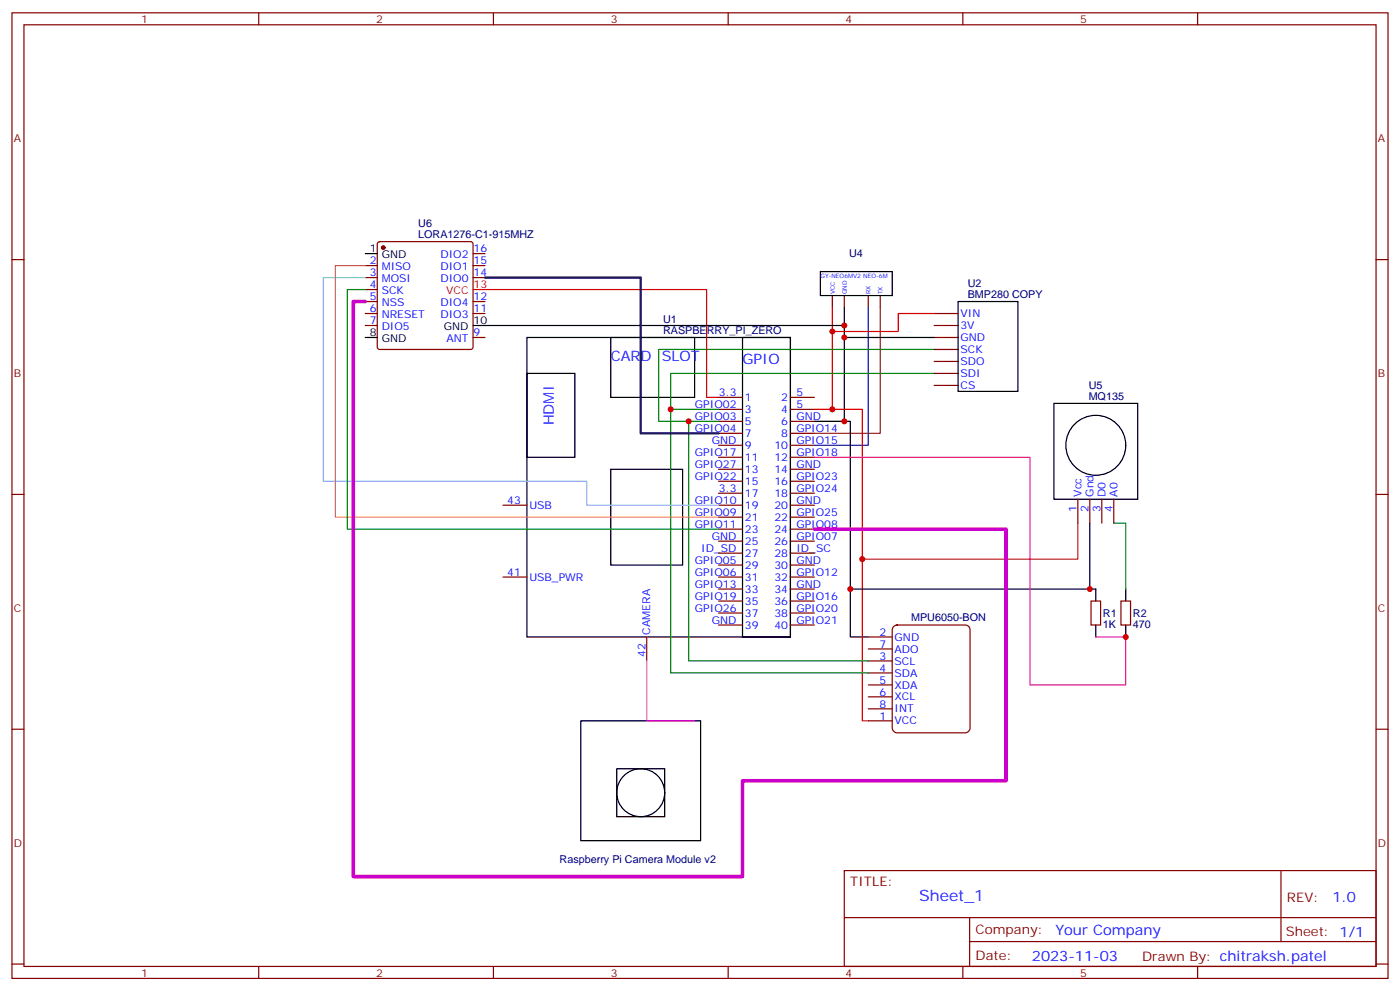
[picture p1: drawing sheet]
<svg xmlns="http://www.w3.org/2000/svg" width="412mm" height="292mm" viewBox="0 0 412 292" stroke-linecap="round" stroke-linejoin="round" font-family="sans-serif">
<g fill="none" stroke="#870000" stroke-width=".35">
<path d="M3.5 3.8h405.4v284.3h-405.4zM7.1 7.3h398.2v277.3h-398.2zM76.2 3.8v3.5M145.3 3.8v3.5M214.5 3.8v3.5M283.6 3.8v3.5M352.8 3.8v3.5M3.5 76.4h3.6M405.3 76.4h3.6M211.7 117h7M232.8 117h7.1M211.7 120.5h7"/>
<path d="M211.7 124.1h7M211.7 127.6h7M211.7 131.1h7M211.7 134.7h7M211.7 138.2h7M232.8 120.5h7.1M232.8 124.1h7.1M232.8 127.6h7.1M232.8 131.1h7.1M232.8 134.7h7.1M232.8 138.2h7.1M3.5 145.6h3.6"/>
<path d="M148.2 148.8h7M211.7 148.8h7M211.7 141.7h7M211.7 145.2h7M211.7 152.3h7M211.7 155.8h7M211.7 159.3h7M232.8 148.8h7.1M232.8 141.7h7.1M232.8 145.2h7.1M232.8 152.3h7.1M232.8 155.8h7.1"/>
<path d="M232.8 159.3h7.1M405.3 145.6h3.6M148.2 169.9h7M211.7 169.9h7M211.7 162.9h7M211.7 166.4h7M211.7 173.5h7M211.7 177h7M232.8 169.9h7.1M232.8 162.9h7.1M232.8 166.4h7.1M232.8 173.5h7.1"/>
<path d="M232.8 177h7.1M190.5 187.6v7M211.7 180.5h7M211.7 184h7M232.8 180.5h7.1M232.8 184h7.1M3.5 214.7h3.6M405.3 214.7h3.6M248.7 256.4h156.6v28.2h-156.6zM377.3 256.4v20.9M248.7 270.2h156.5M285.6 277.3h119.6"/>
<path d="M285.6 270.2v14.1M3.5 283.9h3.6M76.2 284.6v3.5M145.3 284.6v3.5M214.5 284.6v3.5M283.6 284.6v3.5M352.8 284.6v3.5M405.3 283.9h3.6"/>
</g>
<path d="M155.2 99.4h77.6v88.2h-77.6zM179.9 99.4h24.7v17.6h-24.7zM218.7 99.4h14.1v88.2h-14.1zM155.2 110h14.1v24.7h-14.1zM179.9 138.2h21.2v28.2h-21.2z" fill="none" stroke="#000" stroke-width=".35"/>
<path d="M263.1 184.6l1.1-.6h20.1a1.41 1.41 0 0 1 1.5 1.5v28.9a1.51 1.51 0 0 1-1.5 1.4h-20.1a1.51 1.51 0 0 1-1.4-1.4v-28.9z" fill="#fff" stroke="#800000" stroke-width=".35"/>
<g fill="none" stroke="#870000" stroke-width=".35">
<path d="M107.6 78.2h3.5M111.4 71.4l.4-.2h26.8l.5 .2 .2 .5v30.3l-.2 .5-.5 .2h-26.8l-.5-.2-.2-.5v-30.3zM139.3 78.2h3.6M139.3 74.7h3.6M107.6 95.8h3.5M107.6 92.3h3.5M107.6 81.7h3.5M107.6 85.3h3.5M107.6 88.8h3.5M139.3 99.4h3.6M139.3 92.3h3.6M139.3 81.7h3.6"/>
<path d="M139.3 88.8h3.6M245.2 87v3.6M248.7 87v3.6M255.8 87v3.6M259.3 87v3.6M275.2 95.8h7M275.2 99.4h7M275.2 92.3h7M275.2 113.5h7M275.2 110h7M275.2 106.4h7M275.2 102.9h7"/>
<path d="M317.5 147v7.1M321 147v7.1M324.6 147v7.1M328.1 147v7.1M321.4 177h2.8v7h-2.8zM330.2 177h2.8v7h-2.8zM255.8 187.6h7M255.8 194.6h7M255.8 198.2h7M255.8 191.1h7M255.8 212.3h7M255.8 201.7h7"/>
<path d="M255.8 205.2h7M255.8 208.7h7"/>
</g>
<g fill="none" stroke="#000" stroke-width=".35">
<path d="M107.6 74.7h3.5M241.7 80h21.1v7h-21.1zM107.6 99.4h3.5M139.3 95.8h109.4M248.7 90.6v33.5h-8.8M248.7 99.4h26.5M282.2 88.8h17.7v26.5h-17.7zM310.4 118.8h24.7v28.2h-24.7zM248.7 124.1h1.8v63.5h5.3M321 154.1v19.4h1.8v3.5M250.5 173.5h70.5M331.6 173.5v3.5"/>
<path d="M322.8 184v3.6M331.6 184v3.6M171.1 212.3h35.3v35.2h-35.3zM181.7 226.4h14.1v14.1h-14.1z"/>
<circle cx="322.8" cy="131.1" r="8.8"/>
<circle cx="188.7" cy="233.4" r="7.1"/>
</g>
<path d="M259.3 90.6v37h-19.4" fill="none" stroke="#930" stroke-width=".35"/>
<path d="M255.8 90.6v40.5h-15.9" fill="none" stroke="#00c" stroke-width=".35"/>
<path d="M139.3 85.3h3.6M245.2 90.6v29.9h-5.3M275.2 92.3h-10.6v5.3h-19.4M245.2 120.5h8.8v91.8h1.8M317.5 154.1v10.5h-63.5" fill="none" stroke="#f00" stroke-width=".35"/>
<path d="M107.6 85.3h-5.3v70.5h109.4M275.2 102.9h-81.2v21.2h8.8M275.2 110h-77.6v10.5M211.7 120.5h-14.1v77.7h58.2M211.7 124.1h-8.9v70.5h53M328.1 154.1h3.5v19.4" fill="none" stroke="#008700" stroke-width=".35"/>
<path d="M239.9 134.7h63.5v67h28.2v-14.1h-8.8" fill="none" stroke="#f09" stroke-width=".35"/>
<path d="M190.5 194.6v17.7h14.1" fill="none" stroke="#f3f" stroke-width=".35"/>
<circle cx="112.9" cy="72.9" r=".53" fill="#870000" stroke="#870000" stroke-width=".35"/>
<path d="M142.9 85.3h65.2v31.7h3.6" fill="none" stroke="#c00" stroke-width=".35"/>
<path d="M107.6 81.7h-12.4v60h77.7v7.1h38.8" fill="none" stroke="#6cf" stroke-width=".35"/>
<path d="M107.6 78.2h-8.8v74.1h112.9" fill="none" stroke="#f93" stroke-width=".35"/>
<path d="M107.6 88.8h-3.5v169.3h114.6v-28.2h77.6v-74.1h-56.4" fill="none" stroke="#c0c" stroke-width="1.1"/>
<path d="M142.9 81.7h45.8v45.9h23" fill="none" stroke="#306" stroke-width=".71"/>
<g fill="#c00">
<circle cx="248.7" cy="124.1" r=".88"/>
<circle cx="245.2" cy="120.5" r=".88"/>
<circle cx="245.2" cy="97.6" r=".88"/>
<circle cx="248.7" cy="99.4" r=".88"/>
<circle cx="202.8" cy="124.1" r=".88"/>
<circle cx="197.6" cy="120.5" r=".88"/>
<circle cx="250.5" cy="173.5" r=".88"/>
<circle cx="321" cy="173.5" r=".88"/>
<circle cx="331.6" cy="187.6" r=".88"/>
<circle cx="254" cy="164.6" r=".88"/>
<circle cx="248.7" cy="95.8" r=".88"/>
</g>
<text font-size="4.6" fill="#00f" x="270.8" y="265.4">Sheet_1</text>
<g font-size="4.2" fill="#00f">
<text x="179.9" y="106.4">CARD</text>
<text x="194.9" y="106.4">SLOT</text>
<text x="218.7" y="107.3">GPIO</text>
<text x="163.1" y="125.3" transform="rotate(-90 163.1 125.3)">HDMI</text>
<text x="392.5" y="265.6">1.0</text>
<text x="310.9" y="275.2">Your Company</text>
<text x="304" y="283">2023-11-03</text>
</g>
<g font-size="3.9" fill="#800">
<text x="250.5" y="260.9">TITLE:</text>
<text x="379.1" y="265.6">REV:</text>
<text x="287.4" y="275.1">Company:</text>
<text x="378.7" y="275.8">Sheet: 1/1</text>
<text x="287.4" y="282.8">Date:</text>
<text x="336.4" y="282.9">Drawn By: chitraksh.patel</text>
</g>
<g font-size="3.2" fill="#800">
<text x="41.6" y="6.8">1</text>
<text x="110.8" y="6.8">2</text>
<text x="179.9" y="6.8">3</text>
<text x="249.1" y="6.8">4</text>
<text x="318.2" y="6.8">5</text>
<text x="4.1" y="41.9">A</text>
<text x="405.9" y="41.9">A</text>
<text x="4.1" y="111">B</text>
<text x="405.9" y="111">B</text>
<text x="4.1" y="180.2">C</text>
<text x="405.9" y="180.2">C</text>
<text x="4.1" y="249.3">D</text>
<text x="405.9" y="249.3">D</text>
<text x="41.6" y="287.6">1</text>
<text x="110.8" y="287.6">2</text>
<text x="179.9" y="287.6">3</text>
<text x="249.1" y="287.6">4</text>
<text x="318.2" y="287.6">5</text>
</g>
<g font-size="3.2" fill="#000080">
<text x="123.2" y="70">LORA1276-C1-915MHZ</text>
<text x="123.2" y="67">U6</text>
<text x="250.1" y="75.8">U4</text>
<text x="285.1" y="87.7">BMP280 COPY</text>
<text x="285.1" y="84.6">U2</text>
<text x="195.3" y="95.1">U1</text>
<text x="195.3" y="98.3">RASPBERRY_PI_ZERO</text>
<text x="320.7" y="117.7">MQ135</text>
<text x="320.7" y="114.6">U5</text>
<text x="268.4" y="183">MPU6050-BON</text>
<text x="324.9" y="184.8">1K</text>
<text x="324.9" y="181.7">R1</text>
<text x="333.7" y="184.8">470</text>
<text x="333.7" y="181.7">R2</text>
<text x="164.9" y="254">Raspberry Pi Camera Module v2</text>
</g>
<g font-size="3.2">
<text x="108.9" y="74.3">1</text>
<text x="112.4" y="76.1">GND</text>
<text x="139.5" y="95.5">10</text>
<text x="108.9" y="99">8</text>
<text x="112.4" y="100.8">GND</text>
<text x="130.8" y="97.3">GND</text>
</g>
<g font-size="3.2" fill="#00f">
<text x="108.9" y="77.9">2</text>
<text x="129.7" y="76.1">DIO2</text>
<text x="139.5" y="77.9">15</text>
<text x="139.5" y="74.3">16</text>
<text x="108.9" y="81.4">3</text>
<text x="112.4" y="79.6">MISO</text>
<text x="112.4" y="83.1">MOSI</text>
<text x="129.7" y="83.1">DIO0</text>
<text x="129.7" y="79.6">DIO1</text>
<text x="139.5" y="81.4">14</text>
<text x="108.9" y="84.9">4</text>
<text x="108.9" y="88.4">5</text>
<text x="112.4" y="86.7">SCK</text>
<text x="139.5" y="88.4">12</text>
<text x="108.9" y="92">6</text>
<text x="108.9" y="95.5">7</text>
<text x="112.4" y="90.2">NSS</text>
<text x="112.4" y="93.7">NRESET</text>
<text x="129.7" y="93.7">DIO3</text>
<text x="129.7" y="90.2">DIO4</text>
<text x="139.5" y="92">11</text>
<text x="282.9" y="93.4">VIN</text>
<text x="112.4" y="97.3">DIO5</text>
<text x="131.5" y="100.8">ANT</text>
<text x="139.5" y="99">9</text>
<text x="282.9" y="96.9">3V</text>
<text x="282.9" y="100.4">GND</text>
<text x="282.9" y="107.5">SDO</text>
<text x="282.9" y="104">SCK</text>
<text x="282.9" y="111">SDI</text>
<text x="211.8" y="116.7">3.3</text>
<text x="219.4" y="118.1">1</text>
<text x="230.1" y="118.1">2</text>
<text x="234.6" y="116.7">5</text>
<text x="282.9" y="114.5">CS</text>
<text x="204.7" y="120.2">GPIO02</text>
<text x="204.7" y="123.7">GPIO03</text>
<text x="219.4" y="121.6">3</text>
<text x="219.4" y="125.1">5</text>
<text x="230.1" y="121.6">4</text>
<text x="230.1" y="125.1">6</text>
<text x="234.6" y="120.2">5</text>
<text x="234.6" y="123.7">GND</text>
<text x="204.7" y="127.2">GPIO04</text>
<text x="209.7" y="130.8">GND</text>
<text x="219.4" y="128.7">7</text>
<text x="230.1" y="128.7">8</text>
<text x="234.6" y="127.2">GPIO14</text>
<text x="234.6" y="130.8">GPIO15</text>
<text x="204.7" y="134.3">GPIO17</text>
<text x="204.7" y="137.8">GPIO27</text>
<text x="219.4" y="132.2">9</text>
<text x="219.4" y="135.7">11</text>
<text x="228.1" y="132.2">10</text>
<text x="228.1" y="135.7">12</text>
<text x="234.6" y="134.3">GPIO18</text>
<text x="234.6" y="137.8">GND</text>
<text x="204.7" y="141.4">GPIO22</text>
<text x="219.4" y="139.2">13</text>
<text x="219.4" y="142.8">15</text>
<text x="228.1" y="139.2">14</text>
<text x="228.1" y="142.8">16</text>
<text x="234.6" y="141.4">GPIO23</text>
<text x="149.4" y="148.4">43</text>
<text x="155.9" y="149.8">USB</text>
<text x="204.7" y="148.4">GPIO10</text>
<text x="211.8" y="144.9">3.3</text>
<text x="219.4" y="146.3">17</text>
<text x="219.4" y="149.8">19</text>
<text x="228.1" y="146.3">18</text>
<text x="228.1" y="149.8">20</text>
<text x="234.6" y="144.9">GPIO24</text>
<text x="234.6" y="148.4">GND</text>
<text x="318.6" y="146.3" transform="rotate(-90 318.6 146.3)">Vcc</text>
<text x="322.1" y="146.3" transform="rotate(-90 322.1 146.3)">Gnd</text>
<text x="325.6" y="146.3" transform="rotate(-90 325.6 146.3)">D0</text>
<text x="329.1" y="146.3" transform="rotate(-90 329.1 146.3)">A0</text>
<text x="204.7" y="151.9">GPIO09</text>
<text x="204.7" y="155.5">GPIO11</text>
<text x="219.4" y="153.4">21</text>
<text x="228.1" y="153.4">22</text>
<text x="234.6" y="151.9">GPIO25</text>
<text x="234.6" y="155.5">GPIO08</text>
<text x="317.1" y="150.8" transform="rotate(-90 317.1 150.8)">1</text>
<text x="320.7" y="150.8" transform="rotate(-90 320.7 150.8)">2</text>
<text x="324.2" y="150.8" transform="rotate(-90 324.2 150.8)">3</text>
<text x="327.7" y="150.8" transform="rotate(-90 327.7 150.8)">4</text>
<text x="209.7" y="159">GND</text>
<text x="219.4" y="156.9">23</text>
<text x="219.4" y="160.4">25</text>
<text x="228.1" y="156.9">24</text>
<text x="228.1" y="160.4">26</text>
<text x="234.6" y="159">GPIO07</text>
<text x="204.7" y="166.1">GPIO05</text>
<text x="206.6" y="162.5">ID_SD</text>
<text x="219.4" y="163.9">27</text>
<text x="219.4" y="167.5">29</text>
<text x="228.1" y="163.9">28</text>
<text x="228.1" y="167.5">30</text>
<text x="234.6" y="162.5">ID_SC</text>
<text x="234.6" y="166.1">GND</text>
<text x="149.4" y="169.6">41</text>
<text x="155.9" y="171">USB_PWR</text>
<text x="204.7" y="169.6">GPIO06</text>
<text x="204.7" y="173.1">GPIO13</text>
<text x="219.4" y="171">31</text>
<text x="228.1" y="171">32</text>
<text x="234.6" y="169.6">GPIO12</text>
<text x="234.6" y="173.1">GND</text>
<text x="204.7" y="176.6">GPIO19</text>
<text x="219.4" y="174.5">33</text>
<text x="219.4" y="178">35</text>
<text x="228.1" y="174.5">34</text>
<text x="228.1" y="178">36</text>
<text x="234.6" y="176.6">GPIO16</text>
<text x="204.7" y="180.2">GPIO26</text>
<text x="209.7" y="183.7">GND</text>
<text x="219.4" y="181.6">37</text>
<text x="219.4" y="185.1">39</text>
<text x="228.1" y="181.6">38</text>
<text x="228.1" y="185.1">40</text>
<text x="234.6" y="180.2">GPIO20</text>
<text x="234.6" y="183.7">GPIO21</text>
<text x="191.6" y="186.9" transform="rotate(-90 191.6 186.9)">CAMERA</text>
<text x="259" y="190.7">7</text>
<text x="259" y="187.2">2</text>
<text x="263.5" y="188.6">GND</text>
<text x="190.1" y="193.4" transform="rotate(-90 190.1 193.4)">42</text>
<text x="259" y="197.8">4</text>
<text x="259" y="194.3">3</text>
<text x="263.5" y="192.2">ADO</text>
<text x="263.5" y="195.7">SCL</text>
<text x="259" y="201.3">5</text>
<text x="263.5" y="199.2">SDA</text>
<text x="263.5" y="202.7">XDA</text>
<text x="259" y="204.9">6</text>
<text x="259" y="208.4">8</text>
<text x="263.5" y="206.3">XCL</text>
<text x="263.5" y="209.8">INT</text>
<text x="259" y="211.9">1</text>
<text x="263.5" y="213.3">VCC</text>
</g>
<g font-size="3.2" fill="#f00">
<text x="131.4" y="86.7">VCC</text>
<text x="139.5" y="84.9">13</text>
</g>
<g font-size="1.8" fill="#00f">
<text x="241.7" y="81.7">GY-NEO6MV2 NEO-6M</text>
<text x="245.9" y="86.7" transform="rotate(-90 245.9 86.7)">VCC</text>
<text x="249.4" y="86.7" transform="rotate(-90 249.4 86.7)">GND</text>
<text x="256.5" y="86.7" transform="rotate(-90 256.5 86.7)">RX</text>
<text x="260" y="86.7" transform="rotate(-90 260 86.7)">TX</text>
</g>
</svg>
